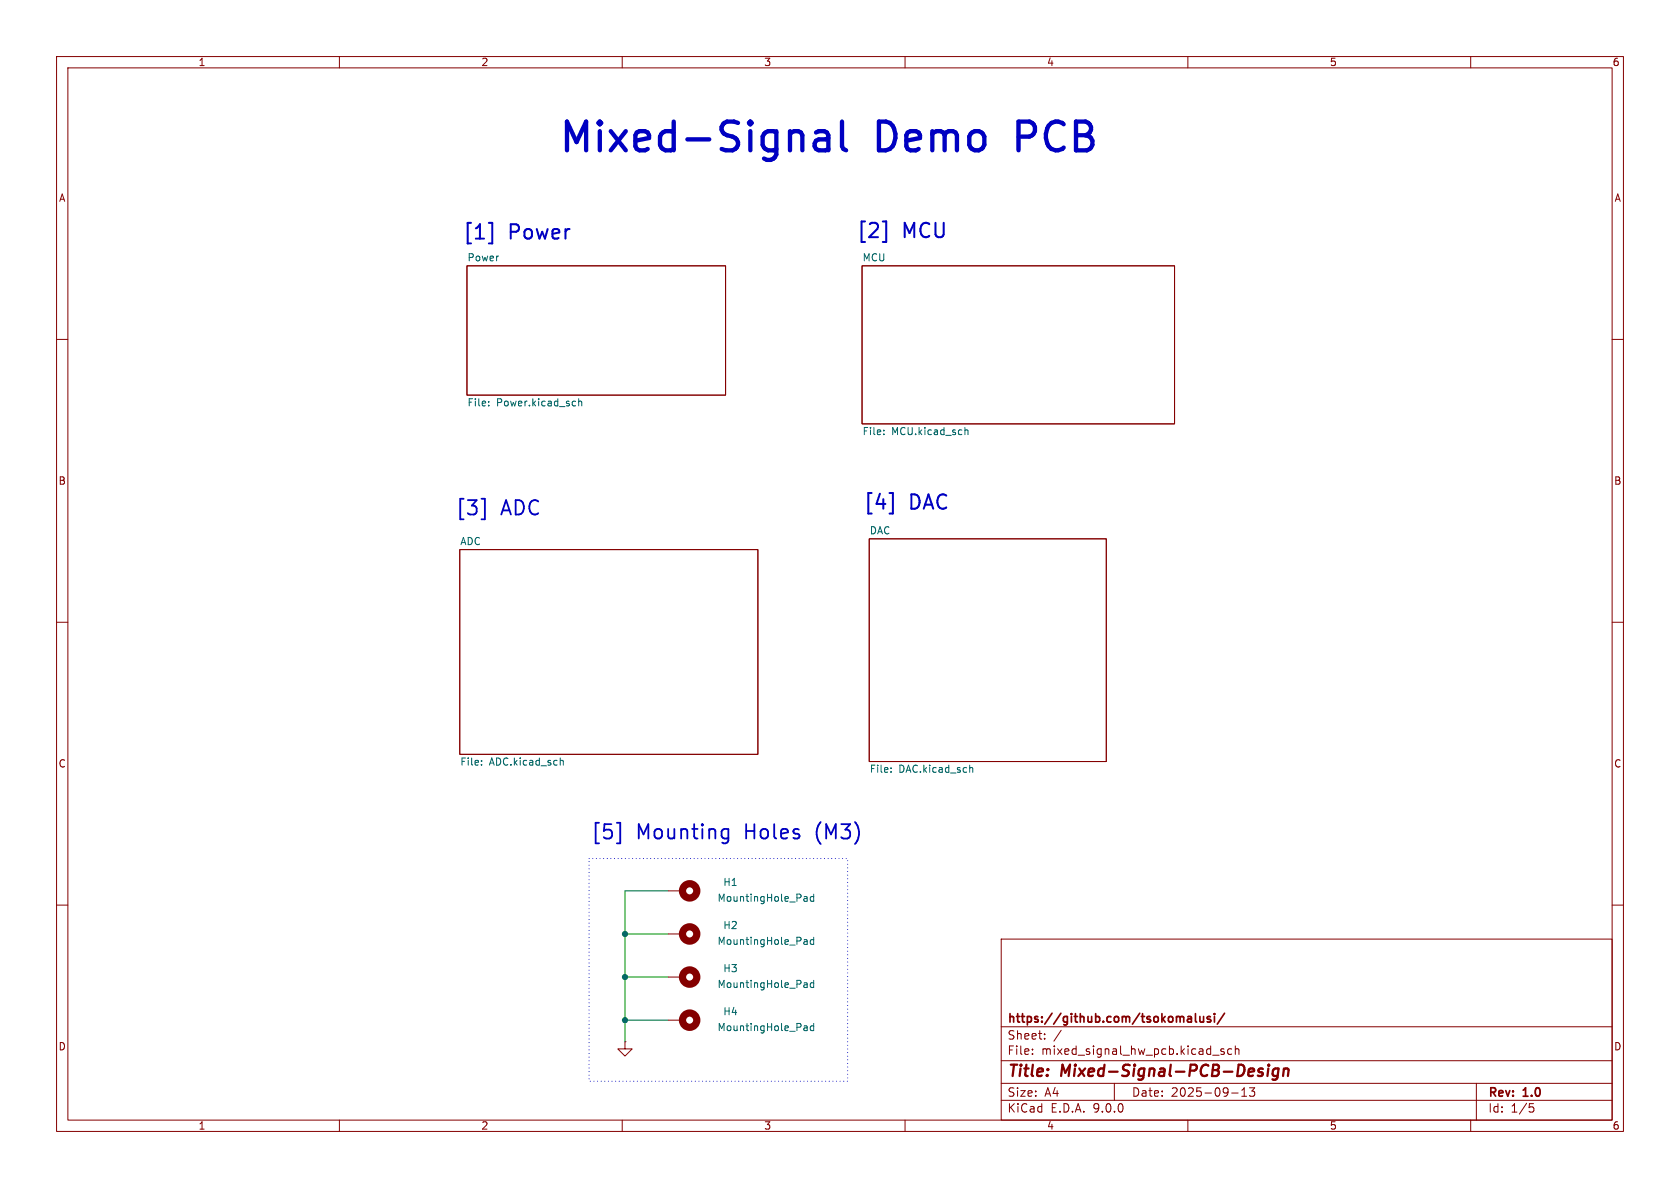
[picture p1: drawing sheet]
<svg xmlns="http://www.w3.org/2000/svg" width="297mm" height="210mm" viewBox="0 0 297 210" stroke-linecap="round" stroke-linejoin="round" font-family="sans-serif">
<g fill="none" stroke="#840000" stroke-width=".18">
<path d="M10 10h277v190h-277zM12 12h273v186h-273zM60 10v2M110 10v2M160 10v2M210 10v2M260 10v2M82.5 47h45.8v22.9h-45.8zM152.4 47h55.2v27.9h-55.2zM10 60h2M285 60h2M81.3 97.2h52.7v36.2h-52.7z"/>
<path d="M153.7 95.3h41.9v39.3h-41.9zM10 110h2M285 110h2M118.1 157.5h2.5M10 160h2M118.1 165.1h2.5M118.1 172.7h2.5M177 166h108v32h-108zM285 160h2M60 198v2M110 198v2M110.5 184.2v1.2h1.3l-1.3 1.3-1.3-1.3h1.3"/>
<path d="M110.5 184.2h.1M118.1 180.3h2.5M160 198v2M177 194.5h108M177 191.5h108M177 187.5h108M177 181.5h108M182.5 186.3v.1M182.5 185.5v.1M184.7 183.6v.1M184.7 182.8v.1M187.6 182.1l-1.3 2"/>
<path d="M197 191.5v3M210 198v2M214.4 186.5h1.1M216.4 185.5l-.4-.1-.2 .2 .1 .2 .5 .2v.3h-.6M217.7 185.5l-.4-.1-.3 .3v.4l.2 .2h.5M217.7 193.2h1.2M218.4 185.5l.2-.1 .4 .1v.9M218.4 184.9v1.5M219.5 193.8h.9M219.5 192.7l.5-.4v1.5M221.8 192.3l-.5 .6 .4 .1v.7l-.2 .1h-.4l-.2-.1M260 198v2"/>
<path d="M261 191.5v6.5M270.4 195.1h.7M270.5 195.7h.4l.3 .3-.2 .5-.5 .1"/>
</g>
<path d="M222.7 189.5l.5 .1v.3l-.3 .3h-.4M222.8 188.9l.5 .1M224.2 188.9l-.1 1.3M224.3 188.2v.2M224.3 188.2l-.1 .1 .1 .1M224.3 188.2l.1 .1-.1 .1M226 189a.66 .66 0 0 0-1 .3v.5l.1 .3 .2 .1 .6-.1M226 188.9l-.2 1.6a.6 .6 0 0 1-.9 .3M227 189.1a.49 .49 0 0 1 .8 .1l-.1 1M227 188.9l-.2 1.3" fill="none" stroke="#840000" stroke-width=".4"/>
<path d="M210.1 179.7h.3l.2 .2v.8M211.3 179.2v1.3l.3 .2M212.1 179.7l.1 .9 .4 .1 .2-.2M212.8 179.7v1M214 179.8l-.4-.1-.2 .2 .1 .2 .5 .2v.3h-.6M214.7 179.2v.1M214.7 179.7v1M216.5 179.1l-1.3 1.9M210.6 180.6l-.5 .1M210.6 180l-.5 .1" fill="none" stroke="#840000" stroke-width=".3"/>
<g fill="none" stroke="#006464" stroke-width=".18">
<path d="M86.4 71.6v.2M86.4 71v.1M101.6 70.9l.2 .1M101.8 71.7l-.2 .1M102.3 70.5v1.3M102.3 71l.2-.1 .3 .1v.8M156.2 76.7v.1M156.2 76.1v.1M170.6 75.6v1.2M170.6 76.1l.2-.1 .3 .1v.7M85.1 135.1v.2M85.1 134.5v.1"/>
<path d="M99 134.5l.2-.1 .3 .1 .1 .8M157.5 136.4v.1M157.5 135.7v.2M171.4 135.8l.2-.1h.3l.1 .8M142.3 158.5h.3l.1 .8M142.7 159.3h-.4M142.7 158.8h-.4M143.9 158.1v1.2M143.9 158.5h-.4l-.3 .2 .2 .6h.5M142.3 166.1l.3 .1 .1 .7M142.3 173.7l.3 .1 .1 .8M142.7 166.9h-.4"/>
<path d="M142.7 166.4l-.4 .1M142.7 174.5l-.4 .1M142.7 174l-.4 .1M143.9 166.2l-.4-.1-.3 .2 .2 .6h.5M143.9 165.7v1.2M143.9 173.3v1.3M143.9 173.8l-.4-.1-.3 .3 .2 .5h.5M142.3 181.3l.3 .1 .1 .8M142.7 182.1l-.4 .1M142.7 181.6l-.4 .1M143.9 180.9v1.3M143.9 181.4l-.4-.1-.3 .3 .2 .5h.5"/>
</g>
<g fill="none" stroke="#840000" stroke-width="1.3">
<circle cx="121.9" cy="157.5" r="1.27"/>
<circle cx="121.9" cy="165.1" r="1.27"/>
<circle cx="121.9" cy="172.7" r="1.27"/>
<circle cx="121.9" cy="180.3" r="1.27"/>
</g>
<path d="M118.1 157.5h-7.6v26.7M110.5 172.7h7.6M110.5 165.1h7.6M110.5 180.3h7.6" fill="none" stroke="#009600" stroke-width=".18"/>
<path d="M85.1 88.2h.6v3.6h-.6M109.1 145.4h.6v3.7h-.6M128 146.5l.8 .2M128.8 146.5v2.1a.69 .69 0 0 1-.9 .5M128.8 148.1l-.8 .1" fill="none" stroke="#0000c2" stroke-width=".32"/>
<path d="M144.3 23.4l.4-.2h1l.5 .2 .2 .5v2.7M146.4 24.4l-.4 .2h-1.3a1 1 0 0 0-.7 1 1 1 0 0 0 .7 1h1.3l.4-.3M148.9 21.5v4.3l.2 .5 .5 .3" fill="none" stroke="#0000c2" stroke-width=".76"/>
<path d="M86.4 39.4h.6v3.6h-.6M156.1 39.1h.6v3.7h-.6M157.3 87.2h.6v3.6h-.6" fill="none" stroke="#0000c2" stroke-width=".36"/>
<path d="M104.1 151.8h45.8v39.3h-45.8z" fill="none" stroke="#0000c2" stroke-width=".18" stroke-dasharray="0 .6"/>
<g fill="#009600" stroke="#009600" stroke-width=".18">
<circle cx="110.5" cy="180.3" r=".46"/>
<circle cx="110.5" cy="172.7" r=".46"/>
<circle cx="110.5" cy="165.1" r=".46"/>
</g>
<g font-size="7.1" fill="#0000c2">
<text x="98.4" y="27.9">Mixed-Signal</text>
<text x="154.8" y="27.9">Demo</text>
<text x="180.8" y="27.9">PCB</text>
</g>
<g font-size="3.5" fill="#0000c2">
<text x="81.7" y="42.8">[1]</text>
<text x="90" y="42.8">Power</text>
<text x="151.3" y="42.6">[2]</text>
<text x="159.6" y="42.6">MCU</text>
<text x="80.4" y="91.5">[3]</text>
<text x="88.6" y="91.5">ADC</text>
<text x="152.5" y="90.6">[4]</text>
<text x="160.8" y="90.6">DAC</text>
<text x="104.4" y="148.8">[5]</text>
<text x="112.5" y="148.8">Mounting</text>
<text x="132" y="148.8">Holes</text>
<text x="144.9" y="148.8">(M3)</text>
</g>
<g font-size="2.8" fill="#840000">
<text x="178" y="190.9">Title:</text>
<text x="187.7" y="190.9">Mixed-Signal-PCB-Design</text>
</g>
<g font-size="2.1" fill="#840000">
<text x="178" y="184">Sheet:</text>
<text x="178" y="181.2">https://github.com/tsokomalusi/</text>
<text x="178" y="186.7">File:</text>
<text x="184.1" y="186.7">mixed_signal_hw_pcb.kicad_sch</text>
<text x="178" y="196.9">KiCad</text>
<text x="178" y="194.1">Size:</text>
<text x="184.7" y="194.1">A4</text>
<text x="185.7" y="196.9">E.D.A.</text>
<text x="193.3" y="196.9">9.0.0</text>
<text x="200" y="194.1">Date:</text>
<text x="207" y="194.1">2025-09-13</text>
<text x="263" y="194.3">Rev:</text>
<text x="263" y="196.9">Id:</text>
<text x="267.1" y="196.9">1/5</text>
<text x="269.4" y="194.3">1.0</text>
</g>
<g font-size="1.8" fill="#840000">
<text x="35" y="11.9">1</text>
<text x="85" y="11.9">2</text>
<text x="135" y="11.9">3</text>
<text x="185" y="11.9">4</text>
<text x="235" y="11.9">5</text>
<text x="285" y="11.9">6</text>
<text x="10.3" y="35.9">A</text>
<text x="285.3" y="35.9">A</text>
<text x="10.3" y="85.9">B</text>
<text x="285.3" y="85.9">B</text>
<text x="10.3" y="135.9">C</text>
<text x="285.3" y="135.9">C</text>
<text x="10.3" y="185.9">D</text>
<text x="285.3" y="185.9">D</text>
<text x="35" y="199.9">1</text>
<text x="85" y="199.9">2</text>
<text x="135" y="199.9">3</text>
<text x="185" y="199.9">4</text>
<text x="235" y="199.9">5</text>
<text x="285" y="199.9">6</text>
</g>
<g font-size="1.8" fill="#006464">
<text x="82.5" y="46.3">Power</text>
<text x="152.4" y="46.3">MCU</text>
<text x="82.5" y="72.2">File:</text>
<text x="87.8" y="72.2">Power.kicad_sch</text>
<text x="152.4" y="77.2">File:</text>
<text x="157.6" y="77.2">MCU.kicad_sch</text>
<text x="153.7" y="94.5">DAC</text>
<text x="81.3" y="96.4">ADC</text>
<text x="81.3" y="135.7">File:</text>
<text x="86.5" y="135.7">ADC.kicad_sch</text>
<text x="153.7" y="136.9">File:</text>
<text x="158.9" y="136.9">DAC.kicad_sch</text>
<text x="126.8" y="159.6">MountingHole_Pad</text>
<text x="127.8" y="156.8">H1</text>
<text x="126.8" y="167.2">MountingHole_Pad</text>
<text x="127.8" y="164.4">H2</text>
<text x="127.8" y="172.1">H3</text>
<text x="126.8" y="174.9">MountingHole_Pad</text>
<text x="127.8" y="179.7">H4</text>
<text x="126.8" y="182.5">MountingHole_Pad</text>
</g>
</svg>
